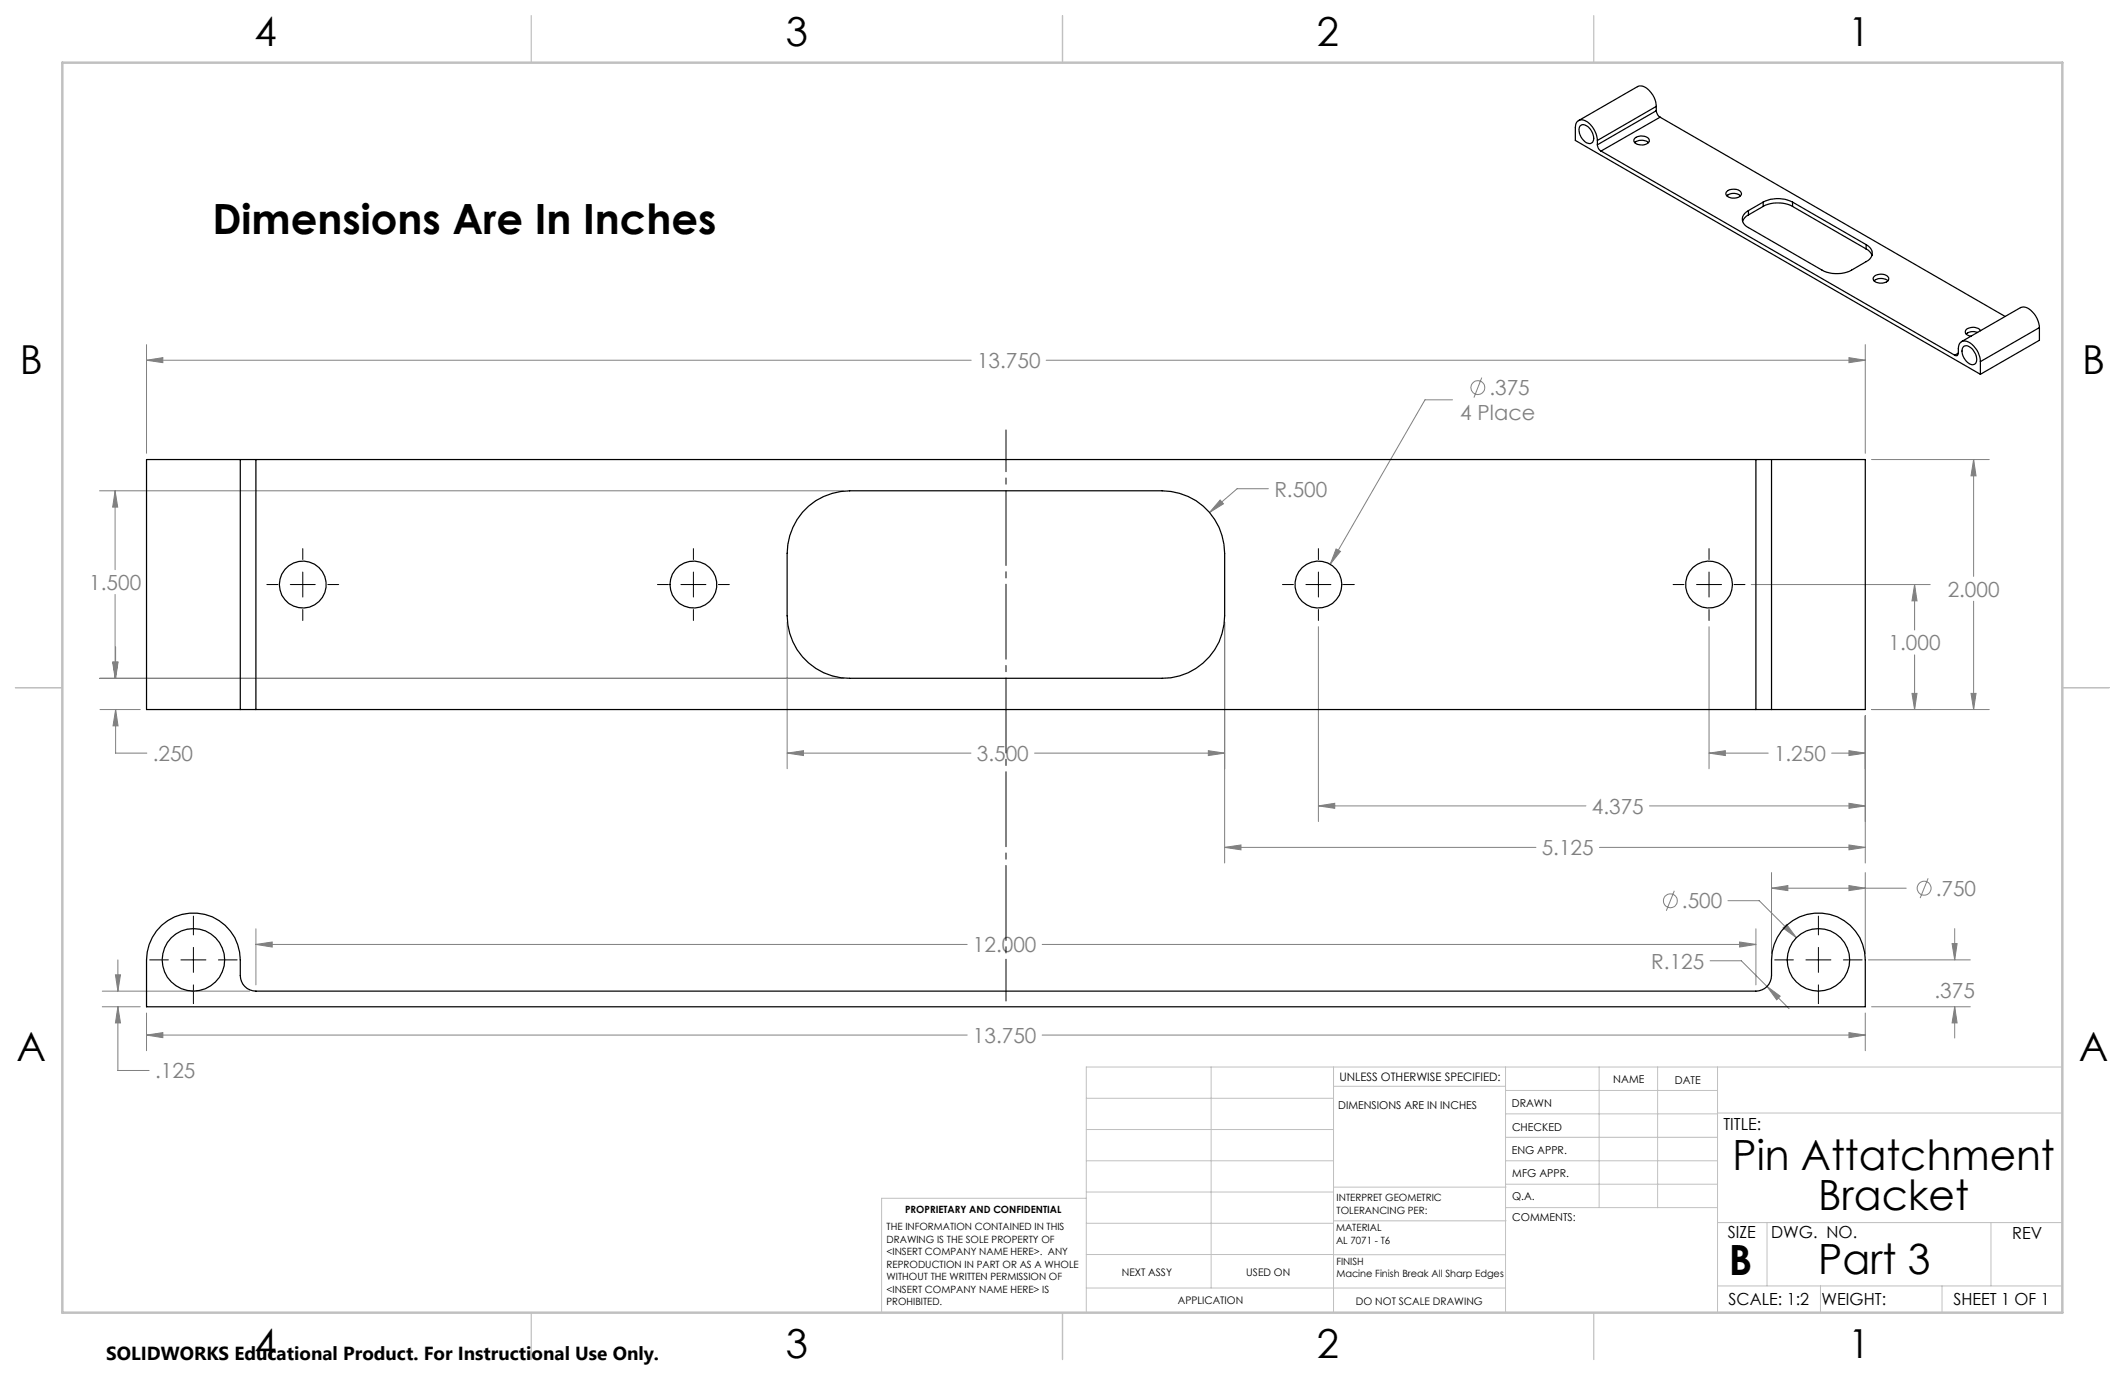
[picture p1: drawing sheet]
<svg xmlns="http://www.w3.org/2000/svg" width="432mm" height="279mm" viewBox="0 0 432 279" stroke-linecap="round" stroke-linejoin="round" font-family="sans-serif">
<g fill="none" stroke="#808080" stroke-width=".2">
<path d="M29.8 73.2l3.3-.5v1zM29.8 70v22.1M29.8 73.2h167.5M212.6 73.2h166.4M301.1 76.7l-1.6 4.1M375.7 72.7l3.3 .5-3.3 .5zM379 70v22.1M20.2 99.7h151.2M23.4 99.7l.5 3.3h-1zM23.4 99.7v16M257.7 99.3h-6.3l-5.6 4.8M295.1 81.2h-5.5l-19.3 33.5"/>
<path d="M380.3 93.4h23.9M401 93.4l.5 3.3h-1zM401 93.4v23.7M247.9 101.6l.7 .8-2.8 1.7zM271.5 111.5l.9 .5-2.1 2.7zM355.8 118.8h36.4M389 118.8l.5 3.3h-1zM389 118.8v9.2M20.2 137.8h151.2M22.9 134.5h1l-.5 3.3zM23 134.5h1l-.5 3.3zM23.4 120.8v17"/>
<path d="M23.5 131.5v6.3M159.9 126.4v29.8M248.8 126.4v49M267.9 127.4v39.5M347.3 127.4v28.8M389 133.1v11.1M401 122.2v22M20.3 144.2h8.2M23.5 144.2l.5 3.3h-1zM23.5 144.2v8.8h6.3M159.9 153l3.4-.5v1zM159.9 153h37.4"/>
<path d="M210.2 153h38.6M245.5 152.5l3.3 .5-3.3 .5zM347.3 153l3.3-.5v1zM347.3 153h12M372.2 153h6.8M375.7 152.5l3.3 .5-3.3 .5zM379 145.5v29.9M380.3 144.2h23.9M388.5 140.9h1l-.5 3.3zM400.5 140.9h1l-.5 3.3zM248.8 172.2l3.4-.5v1zM248.8 172.2h63.3"/>
<path d="M267.9 163.8l3.3-.6v1.1zM267.9 163.8h54.4M325 172.2h54M335.2 163.8h43.8M360 177.3v16.5M375.7 180l3.3 .5-3.3 .5zM375.7 163.2l3.3 .6-3.3 .5zM375.7 171.7l3.3 .5-3.3 .5zM379 177.3v16.5M391.8 178.5l-1.6 4M23.5 198.1h1l-.5 3.3zM24 195.1v6.3"/>
<path d="M52 191.9l3.3-.5v1zM52 188.7v11.4M52 191.9h144.5M211.8 191.9h145M340.2 181l-1.6 4.1M347.5 195.2h6.3l5.3 5.2M351.1 183h6.4l7.5 7.5M353.5 191.4l3.3 .5-3.3 .5zM356.8 188.7v11.4M360 180.5l3.3-.5v1zM360 180.5h27.3M362.3 188.6l.7-.7 2 2.6z"/>
<path d="M379.7 195.1h20.7M396.7 191.7h1l-.5 3.4zM397.2 188.7v6.4M20.8 204.6h7.7M20.8 201.4h29.9M24 204.6l.5 3.3h-1zM24 204.6v12.9h6.3M29.8 210.3l3.3-.5v1.1zM29.8 205.8v7.7M29.8 210.3h166.7M211.8 210.3h167.2M359.1 200.4l2.6 2-.7 .8z"/>
<path d="M359.1 200.4l4.4 4.6M375.7 209.8l3.3 .5-3.3 .6zM379 205.8v7.7M380.3 204.6h20.1M397.2 204.6l.5 3.3h-1zM397.2 204.6v6.3"/>
<circle cx="300.3" cy="78.7" r="1.4"/>
<circle cx="339.4" cy="183" r="1.41"/>
<circle cx="391" cy="180.5" r="1.41"/>
</g>
<path d="M204.4 203.4v-116" fill="none" stroke="#000" stroke-width=".2" stroke-dasharray="15.2 1.3 1.3 1.3" stroke-dashoffset="6.7"/>
<g fill="none" stroke="#000" stroke-width=".2">
<path d="M54.2 118.8h2.2M59 118.8h5.1M61.5 111.5v2.2M61.5 116.2v5.1M66.6 118.8h2.2M133.6 118.8h2.2M138.4 118.8h5M140.9 111.5v2.2M140.9 116.2v5.1M146 118.8h2.2M260.6 118.8h2.2M265.4 118.8h5"/>
<path d="M267.9 111.5v2.2M267.9 116.2v5.1M273 118.8h2.2M340 118.8h2.2M344.7 118.8h5.1M347.3 111.5v2.2M347.3 116.2v5.1M352.4 118.8h2.2M61.5 123.9v2.2M140.9 123.9v2.2M267.9 123.9v2.2M347.3 123.9v2.2"/>
<path d="M30.4 195.1h3.8M36.8 195.1h5M39.3 186.2v3.8M39.3 192.5v5.1M44.4 195.1h3.8M360.6 195.1h3.8M367 195.1h5M369.5 186.2v3.8M369.5 192.5v5.1M374.6 195.1h3.8M39.3 200.1v3.8M369.5 200.1v3.8"/>
</g>
<g fill="none" stroke="#c0c0c0" stroke-width=".2">
<path d="M246.1 216.8v44.9M271 216.8v49.9M305.9 216.8v49.9M324.9 216.8v28.6M336.8 216.8v28.6M349 216.8v49.9M419.1 216.8h-198.4v49.9M220.7 235.9h50.3M220.7 229.5h50.3M220.7 223.2h50.3M271 220.7h34.9M305.9 231.1h43.1"/>
<path d="M305.9 226.3h43.1M305.9 221.6h43.1M305.9 235.9h43.1M349 226.2h70.1M220.7 248.6h50.3M220.7 242.2h50.3M220.7 254.9h50.3M220.7 243.5h-41.6v23.2M271 255h34.9M271 248.1h35M271 241.2h35M305.9 240.6h43.1"/>
<path d="M306 245.4h43M349 248.4h70.1M359.1 248.4v12.9M404.6 248.4v12.9M220.7 261.7h85.2M349 261.3h70.1M369.9 261.3v5.4M394.6 261.3v5.4"/>
</g>
<path d="M108 3.2v9.5M215.9 3.2v9.5M323.8 3.2v9.5M3.1 139.7h9.6M419.1 139.7h9.5M108 266.7v9.6M215.9 266.7v9.6M323.8 266.7v9.6" fill="none" stroke="#c0c0c0" stroke-width=".25"/>
<path d="M12.7 12.7h406.4v254h-406.4z" fill="none" stroke="#c0c0c0" stroke-width=".5"/>
<path d="M362.3 188.6l2.7 1.9-2-2.6zM29.8 210.3l3.3-.5v1.1zM375.7 209.8l3.3 .5-3.3 .6zM396.7 191.7h1l-.5 3.4zM397.2 204.6l.5 3.3h-1zM360 180.5l3.3-.5v1zM375.7 180l3.3 .5-3.3 .5zM359.1 200.4l1.9 2.8 .7-.8zM52 191.9l3.3-.5v1zM353.5 191.4l3.3 .5-3.3 .5zM23.5 198.1h1l-.5 3.3zM24 204.6l.5 3.3h-1zM29.8 73.2l3.3-.5v1zM375.7 72.7l3.3 .5-3.3 .5zM400.5 140.9h1l-.5 3.3zM401 93.4l.5 3.3h-1zM271.5 111.5l-1.2 3.2 2.1-2.7zM347.3 153l3.3-.5v1zM375.7 152.5l3.3 .5-3.3 .5zM267.9 163.8l3.3-.6v1.1zM375.7 163.2l3.3 .6-3.3 .5zM389 118.8l.5 3.3h-1zM388.5 140.9h1l-.5 3.3zM247.9 101.6l-2.1 2.5 2.8-1.7zM23.4 99.7l.5 3.3h-1zM22.9 134.5h1l-.5 3.3zM159.9 153l3.4-.5v1zM245.5 152.5l3.3 .5-3.3 .5zM248.8 172.2l3.4-.5v1zM375.7 171.7l3.3 .5-3.3 .5zM23 134.5h1l-.5 3.3zM23.5 144.2l.5 3.3h-1z" fill="#808080"/>
<g fill="none" stroke="#000" stroke-width=".25">
<path d="M321.1 25.6a1.47 1.47 0 0 1 2.1 .7 2.12 2.12 0 0 1 .2 2.8l-.2 .1a2.76 2.76 0 0 1-2.3-2.8zM324.6 28.5a4.5 4.5 0 0 0-3.1-4.2l-.4 .1a1.36 1.36 0 0 0-1 1.6v2.5l82.3 47.6M324.6 29.4a1.51 1.51 0 0 0 .7 1.3M324.6 28.5v.9M325.3 30.7l71.9 41.5M332.2 29a2.2 2.2 0 0 1 2.8 0M332.2 28.1a2.16 2.16 0 0 1 2.9 .2 1.02 1.02 0 0 1-1.2 1.2 1.47 1.47 0 0 1-1.9-1zM336.6 21.6a4.4 4.4 0 0 0-3.2-4.1l-.7 .1-12 6.9M336.6 22.5a1.82 1.82 0 0 0 .7 1.3M336.6 21.6l-12 6.9M336.6 22.5l-12 6.9M336.6 21.6v.9"/>
<path d="M337.3 23.8l-12 6.9M337.3 23.8l70.2 40.5M350.8 39.1a2.13 2.13 0 0 1 3 0 .97 .97 0 0 1-1.2 1.2 1.47 1.47 0 0 1-1.9-1zM350.9 39.8a2.2 2.2 0 0 1 2.8 0M355.3 42.8a1.82 1.82 0 0 0-1.3 1.7 1.82 1.82 0 0 0 1.3 1.7l14.9 8.7a6.7 6.7 0 0 0 6 0l3-1.7a1.82 1.82 0 0 0 1.2-1.8 1.82 1.82 0 0 0-1.2-1.7M355.3 43.7l-.8 .5-.4 .8M355.3 42.8v.9M358.3 41.1a6.6 6.6 0 0 1 5.9 0M358.3 41.9a6.6 6.6 0 0 1 5.9 0M358.3 41.1l-3 1.7M358.3 41.1v.8M358.3 41.9l-3 1.8"/>
<path d="M364.2 41.1l15 8.6M364.2 41.1v.8M364.2 41.9l15 8.7M379.2 50.6l.7 .6 .5 .7M379.2 49.7v.9M380.8 56.2a2.07 2.07 0 0 1 3 .3 1.36 1.36 0 0 1-1.8 1l-1-.2a.67 .67 0 0 1-.2-1.1zM380.8 57.1a2.19 2.19 0 0 1 2.8 0M397.9 71.8a.44 .44 0 0 1-.2 .4 .44 .44 0 0 1-.5 0M397.9 71.8v-.9a1.4 1.4 0 0 1 .8-1.5 1.4 1.4 0 0 1 1.7 .3 4.9 4.9 0 0 1 2 3.8M397.9 71.8l-.7 .4M398.9 70.5a1.4 1.4 0 0 1 2.1 .7 2.43 2.43 0 0 1 .4 2.7 1.45 1.45 0 0 1-2.1-.8 2.36 2.36 0 0 1-.4-2.6zM401.8 67.6a2.3 2.3 0 0 0-2.3 .3"/>
<path d="M402.4 73.5v2.6M402.4 67.2a1.99 1.99 0 0 0-3 0 .99 .99 0 0 0 1.1 1.1M414.4 66.6a4.5 4.5 0 0 0-3.2-4.2l-.6 .1-12 6.9M414.4 66.6l-12 6.9M414.4 66.6v2.5l-12 7M48.8 93.4h-19v50.8h19M48.8 93.4h3.2M48.8 93.4v50.8M52 93.4v50.8M52 93.4h304.8M356.8 93.4h3.2M356.8 93.4v50.8"/>
<path d="M360 93.4h19v50.8h-19M360 93.4v50.8M163.1 104.1a12.8 12.8 0 0 1 9.5-4.4h63.5a12.7 12.7 0 0 1 12.7 12.7v12.7a12.7 12.7 0 0 1-12.7 12.7h-63.5a12.7 12.7 0 0 1-12.7-12.7v-12.7a13 13 0 0 1 3.2-8.3zM48.8 144.2h3.2M52 144.2h304.8M356.8 144.2h3.2M32.8 188a9.5 9.5 0 0 1 10.3-1.7 9.5 9.5 0 0 1 5.7 8.8v3.1a3.2 3.2 0 0 0 3.2 3.2h304.8a3.2 3.2 0 0 0 3.2-3.2 13.1 13.1 0 0 1 1.1-7.7 9.5 9.5 0 0 1 10.8-4.7 9.5 9.5 0 0 1 7.1 9.3v9.5h-349.2v-9.5a9.7 9.7 0 0 1 3-7.1z"/>
<circle cx="61.5" cy="118.8" r="4.8"/>
<circle cx="140.9" cy="118.8" r="4.8"/>
<circle cx="267.9" cy="118.8" r="4.8"/>
<circle cx="347.3" cy="118.8" r="4.8"/>
<circle cx="39.3" cy="195" r="6.4"/>
<circle cx="369.5" cy="195" r="6.4"/>
</g>
<g font-size="8.5">
<text x="43.2" y="47.5">Dimensions Are In Inches</text>
<text x="352.1" y="237.7">Pin Attatchment</text>
<text x="369.5" y="245.8">Bracket</text>
<text x="351.3" y="259">B</text>
<text x="369.4" y="258.9">Part 3</text>
</g>
<g font-size="8.1">
<text x="51.7" y="9.3">4</text>
<text x="159.7" y="9.3">3</text>
<text x="267.6" y="9.3">2</text>
<text x="375.6" y="9.3">1</text>
<text x="4" y="76">B</text>
<text x="423.1" y="76">B</text>
<text x="3.3" y="215.7">A</text>
<text x="422.4" y="215.7">A</text>
<text x="51.7" y="276">4</text>
<text x="159.7" y="276">3</text>
<text x="267.6" y="276">2</text>
<text x="375.6" y="276">1</text>
</g>
<g font-size="4.2" fill="#808080">
<text x="198.5" y="74.8">13.750</text>
<text x="302.6" y="80.3">.375</text>
<text x="296.7" y="85.4">4 Place</text>
<text x="258.9" y="100.9">R.500</text>
<text x="18.1" y="119.9">1.500</text>
<text x="395.8" y="121.2">2.000</text>
<text x="383.8" y="132.1">1.000</text>
<text x="31" y="154.6">.250</text>
<text x="198.5" y="154.6">3.500</text>
<text x="360.5" y="154.6">1.250</text>
<text x="323.5" y="165.3">4.375</text>
<text x="313.3" y="173.8">5.125</text>
<text x="341.8" y="184.6">.500</text>
<text x="393.3" y="182">.750</text>
<text x="197.7" y="193.5">12.000</text>
<text x="335.5" y="196.8">R.125</text>
<text x="393.1" y="202.8">.375</text>
<text x="197.7" y="211.9">13.750</text>
<text x="31.5" y="219.1">.125</text>
</g>
<text font-size="3.8" x="21.6" y="276.3">SOLIDWORKS Educational Product. For Instructional Use Only.</text>
<g font-size="3.4">
<text x="350.2" y="229.5">TITLE:</text>
<text x="351.1" y="251.6">SIZE</text>
<text x="359.9" y="251.6">DWG. NO.</text>
<text x="408.9" y="251.7">REV</text>
<text x="351.2" y="265.2">SCALE: 1:2</text>
<text x="370.1" y="265.3">WEIGHT:</text>
<text x="396.9" y="265.2">SHEET 1 OF 1</text>
</g>
<text font-size="2.4" x="272.2" y="219.7">UNLESS OTHERWISE SPECIFIED:</text>
<g font-size="2.2">
<text x="327.8" y="220.1">NAME</text>
<text x="340.3" y="220.2">DATE</text>
<text x="271.9" y="225.3">DIMENSIONS ARE IN INCHES</text>
<text x="307.2" y="224.9">DRAWN</text>
<text x="307.3" y="229.8">CHECKED</text>
<text x="307.2" y="234.5">ENG APPR.</text>
<text x="307.3" y="239.2">MFG APPR.</text>
<text x="307.3" y="243.9">Q.A.</text>
<text x="307.3" y="248.1">COMMENTS:</text>
</g>
<g font-size="2.1">
<text x="227.9" y="259.2">NEXT ASSY</text>
<text x="253.3" y="259.2">USED ON</text>
<text x="239.3" y="265">APPLICATION</text>
<text x="275.5" y="265.1">DO NOT SCALE DRAWING</text>
</g>
<g font-size="2">
<text x="271.6" y="244.1">INTERPRET GEOMETRIC</text>
<text x="180.2" y="250">THE INFORMATION CONTAINED IN THIS</text>
<text x="183.9" y="246.4">PROPRIETARY AND CONFIDENTIAL</text>
<text x="271.5" y="250.2">MATERIAL</text>
<text x="271.6" y="246.6">TOLERANCING PER:</text>
<text x="180.2" y="252.5">DRAWING IS THE SOLE PROPERTY OF</text>
<text x="180.2" y="255.1">&lt;INSERT COMPANY NAME HERE&gt;. ANY</text>
<text x="180.2" y="257.6">REPRODUCTION IN PART OR AS A WHOLE</text>
<text x="271.5" y="252.7">AL 7071 - T6</text>
<text x="271.5" y="257">FINISH</text>
<text x="180.2" y="260.1">WITHOUT THE WRITTEN PERMISSION OF</text>
<text x="180.2" y="262.6">&lt;INSERT COMPANY NAME HERE&gt; IS</text>
<text x="271.5" y="259.5">Macine Finish Break All Sharp Edges</text>
<text x="180.2" y="265.2">PROHIBITED.</text>
</g>
</svg>
